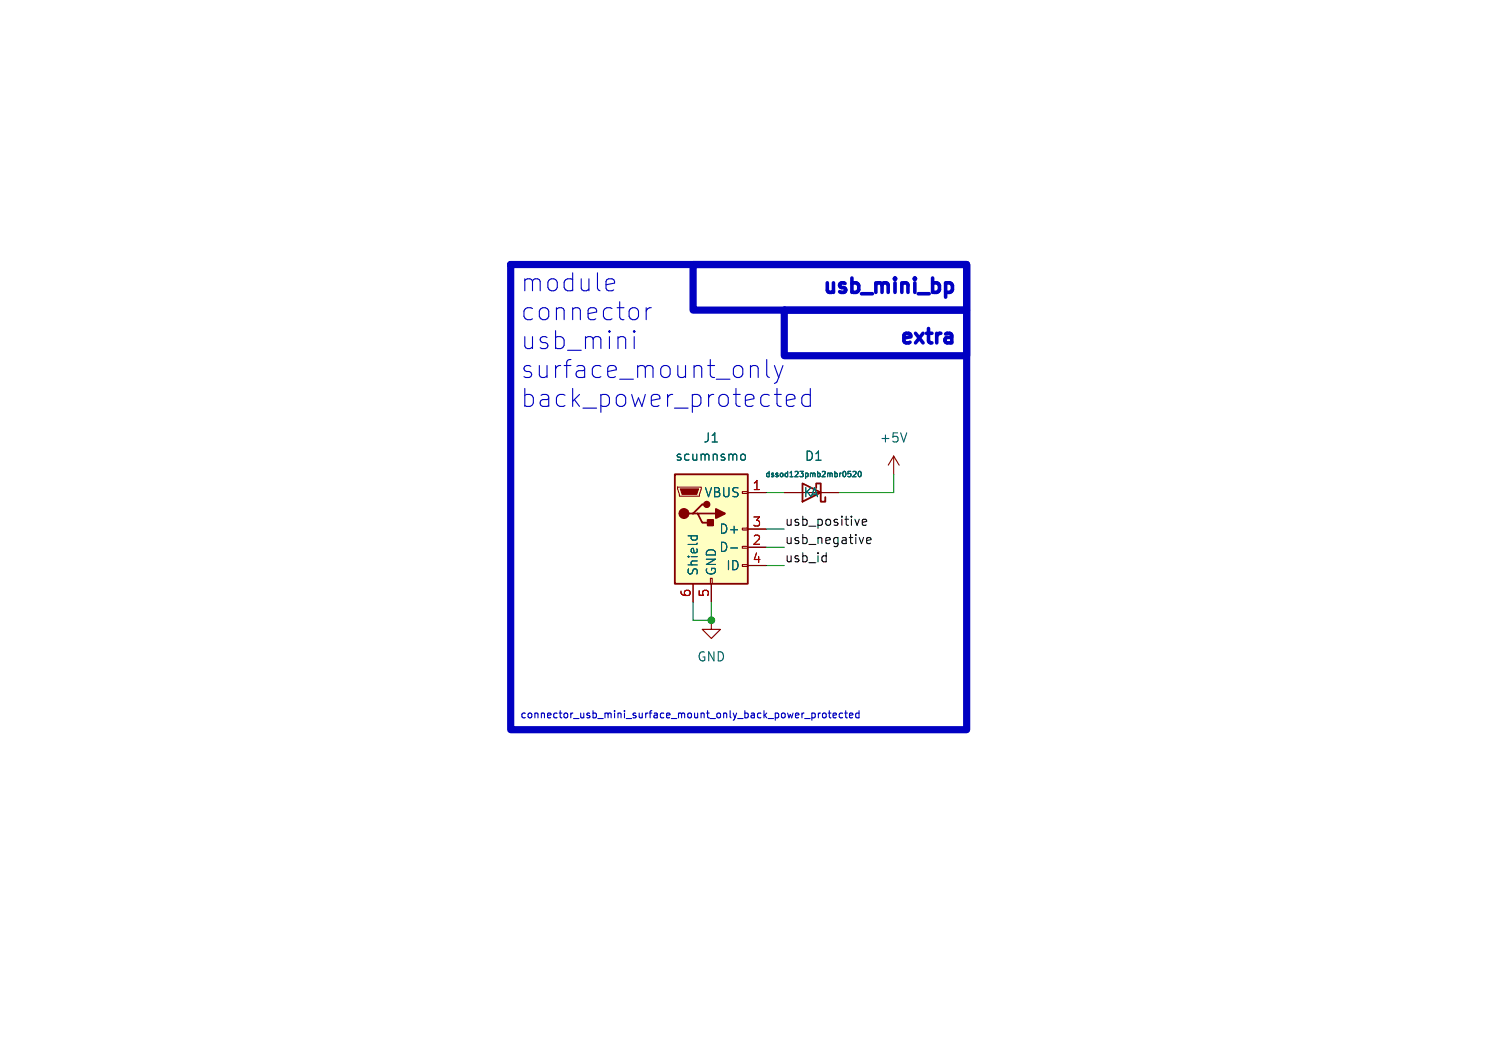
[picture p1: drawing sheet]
<svg xmlns="http://www.w3.org/2000/svg" width="210mm" height="148mm" viewBox="0 0 210 148" stroke-linecap="round" stroke-linejoin="round" font-family="sans-serif">
<path d="M94 66h10.1v15.3h-10.1z" fill="#ffffc2" stroke="#ffffc2" stroke-width=".14"/>
<path d="M94 66h10.1v15.3h-10.1zM96.5 71.5h.7l.6 1.3h1.3M97.2 71.5h2.5M98.4 70.2h-.6l-1.3 1.3h-.6M111.8 67.3l2.5 1.3-2.5 1.3zM113.7 67.9v-.6h.6v2.6h.6v-.7" fill="none" stroke="#840000" stroke-width=".25"/>
<g fill="#840000" stroke="#840000" stroke-width=".25">
<path d="M99.7 70.9l1.3 .6-1.3 .6z"/>
<path d="M98.6 72.4h.7v.8h-.7z"/>
<circle cx="95.2" cy="71.5" r=".63"/>
<circle cx="98.4" cy="70.2" r=".38"/>
</g>
<g fill="none" stroke="#840000" stroke-width=".15">
<path d="M94.4 67.8h3.3v.3l-.3 1h-2.8zM103.4 78.6h.7v.3h-.7zM103.4 76.1h.7v.2h-.7zM103.4 73.5h.7v.3h-.7zM103.4 68.5h.7v.2h-.7zM104.1 68.6h2.6M104.1 76.2h2.6M104.1 73.7h2.6M104.1 78.7h2.6M109.2 68.6h2.6M114.3 68.6h2.5M124.5 63.5l-.8 1.3"/>
<path d="M124.5 63.5v2.5M124.5 63.5l.7 1.3M96.5 81.3v2.5M98.9 80.5h.3v.8h-.3zM99.1 86.4v1.2h1.2l-1.2 1.3-1.3-1.3h1.3M99.1 81.3v2.5"/>
</g>
<path d="M94.7 68.1h2.6l-.3 .7h-2z" fill="#840000" stroke="#840000" stroke-width=".15"/>
<path d="M95.8 74.6h1.3M96.3 74.6v.4M97 74.6l.1 .4M101.8 76.3h.9M103.2 63.4l.2-.2 .3 .2 .1 .4-.1 .2-.3 .1-.2-.1zM118.5 65.6h-.4v.4h.3l.1 .3-.1 .1-.3-.1M118.8 65.7l.3-.1 .1 .2-.4 .6h.4M119.6 65.7l.1-.1a.4 .4 0 0 1 .2 .4 .4 .4 0 0 1-.2 .4 .5 .5 0 0 1-.1-.7zM126.3 60.3l-.4 1.2" fill="none" stroke="#006464" stroke-width=".15"/>
<path d="M114.9 77.4h.2M115.1 77v1.2M115.1 78.2h-.2M119.7 72.3l-.3 .8M120.1 72.7l.6-.1-.1-.2-.3-.1-.2 .2v.6h.5M120.7 75.3l.6-.2-.1-.2-.3-.1-.2 .2v.6h.5" fill="none" stroke="#0f0f0f" stroke-width=".15"/>
<path d="M131.9 39.4h.4l.3 .4v.5l-.1 .2-.2 .2h-.4M132.3 46.4l.2 .3v1M132.5 47.6l-.6 .1M132.5 46.9l-.6 .1" fill="none" stroke="#0000c2" stroke-width=".5"/>
<g fill="none" stroke="#0000c2" stroke-width=".15">
<path d="M84.8 38.8h.4l.3 .1 .1 .5-1.2 .3M85.5 40.4l-.3 .1h-.4M88.3 46v.3M88.3 46.9v1.6M88.3 46l-.1 .2 .1 .1M88.3 46l.1 .2-.1 .1M88.8 43.1l.1 .2v.7l-.1 .3M90 42.8v1.7M90.7 42.8a.64 .64 0 0 0-.7 .5M104.9 50.9h.3l.3 .1 .1 .3v1.3M106.8 50.1v2.1l.1 .2 .2 .2M107.8 50.9l.6 1.7"/>
<path d="M107.8 54.9h1M108.4 52.6l-.3 .7M108.6 56.6h.2M109 50.9l-.6 1.7M109.5 55.8l1.2-.3-.1-.5-.3-.1h-.4l-.3 .1-.1 .3v.9l.1 .3 .3 .1h.4l.3-.1M112.8 55l-.2-.1h-.5l-.3 .3-.1 .2v.7l.2 .4 .2 .1h.5l.2-.1M112.8 54.1v2.5M113.3 99.3l.2 .2v.3l-.2 .1M114 99.3v.6M114.3 99.3l-.3 .2M114.6 99.4l.1-.1 .3 .1 .1 .4-.1 .1h-.3h-.1zM115.3 99.3h.4"/>
<path d="M115.5 98.9v.9l.2 .1M116 99.6l.5-.1-.1-.2h-.2l-.2 .1 .1 .5h.3M117.3 99.3h-.2l-.2 .2 .1 .4h.3M117.6 99.3h.4M117.8 98.9v.9l.2 .1M118.3 99.6l.5-.1-.1-.2h-.3l-.1 .1v.5h.4M119.6 99.3h-.3l-.1 .2 .1 .4h.3M119.6 98.9v1"/>
</g>
<path d="M71.1 36.8h63.5v64.8h-63.5zM96.5 36.8h38.1v6.4h-38.1zM109.2 43.2h25.4v6.3h-25.4z" fill="none" stroke="#0000c2" stroke-width="1"/>
<path d="M106.7 68.6h2.5M106.7 76.2h2.5M106.7 73.7h2.5M106.7 78.7h2.5M124.5 66v2.6h-7.7M96.5 83.8v2.6h2.6v-2.6" fill="none" stroke="#009600" stroke-width=".15"/>
<circle cx="99.1" cy="86.4" r=".46" fill="#009600" stroke="#009600" stroke-width=".15"/>
<g font-size="3.5" fill="#0000c2">
<text x="72.4" y="40.8">module</text>
<text x="72.4" y="44.8">connector</text>
<text x="72.4" y="48.9">usb_mini</text>
<text x="72.4" y="52.9">surface_mount_only</text>
<text x="72.4" y="56.9">back_power_protected</text>
</g>
<g font-size="2.8" fill="#0000c2">
<text x="114" y="41">usb_mini_bp</text>
<text x="124.7" y="48">extra</text>
</g>
<g font-size="1.8" fill="#006464">
<text x="94" y="64.4">scumnsmo</text>
<text x="97.9" y="61.8">J1</text>
<text x="112" y="64.4">D1</text>
<text x="122.4" y="61.8">+5V</text>
<text x="98" y="69.4">VBUS</text>
<text x="111.8" y="69.4">KA</text>
<text x="100.1" y="77.1">D-</text>
<text x="100.1" y="74.5">D+</text>
<text x="97.4" y="80.3" transform="rotate(-90 97.4 80.3)">Shield</text>
<text x="99.9" y="80.3" transform="rotate(-90 99.9 80.3)">GND</text>
<text x="101" y="79.6">ID</text>
<text x="97" y="92.3">GND</text>
</g>
<g font-size="1.8" fill="#a90000">
<text x="104.7" y="68.3">1</text>
<text x="104.7" y="75.9">2</text>
<text x="104.7" y="73.4">3</text>
<text x="96.3" y="83.3" transform="rotate(-90 96.3 83.3)">6</text>
<text x="98.8" y="83.3" transform="rotate(-90 98.8 83.3)">5</text>
<text x="104.7" y="78.5">4</text>
</g>
<g font-size="1.8" fill="#0f0f0f">
<text x="109.2" y="73.3">usb_positive</text>
<text x="109.2" y="75.9">usb_negative</text>
<text x="109.2" y="78.4">usb_id</text>
</g>
<text font-size="1.4" fill="#0000c2" x="72.4" y="100.1">connector_usb_mini_surface_mount_only_back_power_protected</text>
<text font-size="1" fill="#006464" x="106.5" y="66.6">dssod123pmb2mbr0520</text>
</svg>
